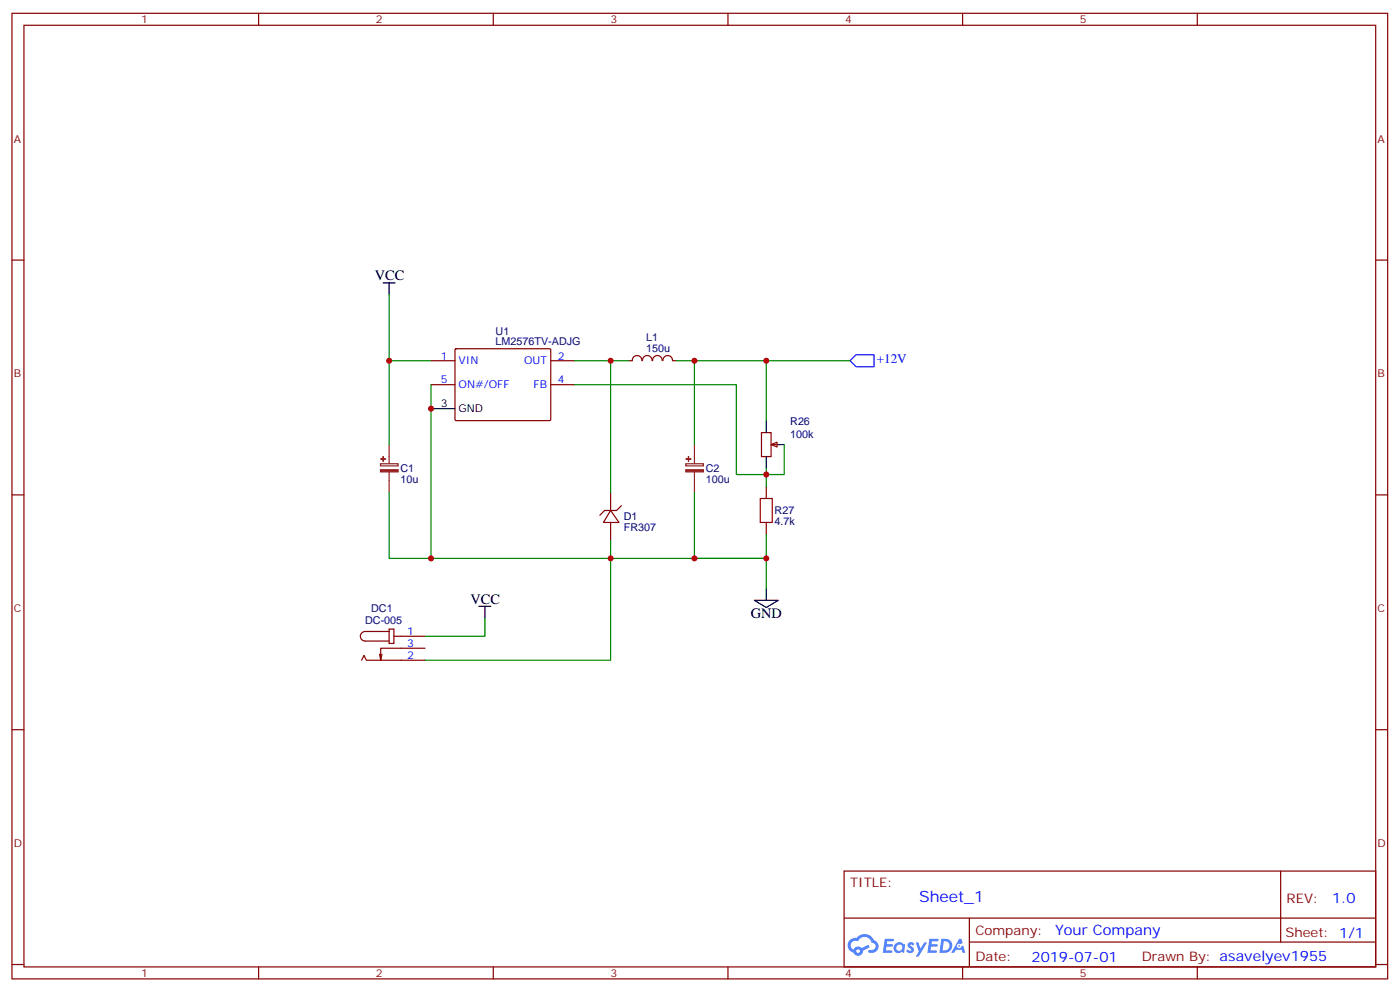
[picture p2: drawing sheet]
<svg xmlns="http://www.w3.org/2000/svg" width="413mm" height="292mm" viewBox="0 0 413 292" stroke-linecap="round" stroke-linejoin="round" font-family="sans-serif">
<g fill="none" stroke="#870000" stroke-width=".35">
<path d="M3.5 3.9h405.4v284.4h-405.4zM7.1 7.4h398.2v277.3h-398.2zM76.2 3.9v3.5M145.3 3.9v3.5M214.5 3.9v3.5M283.6 3.9v3.5M352.8 3.9v3.5M3.5 76.6h3.6M405.3 76.6h3.6M3.5 145.7h3.6M405.3 145.7h3.6M3.5 214.9h3.6"/>
<path d="M405.3 214.9h3.6M248.7 256.5h156.6v28.2h-156.6zM377.3 256.5v20.9M248.7 270.4h156.5M285.6 277.4h119.6M285.6 270.4v14.1M3.5 284h3.6M76.2 284.7v3.6M145.3 284.7v3.6M214.5 284.7v3.6M283.6 284.7v3.6M352.8 284.7v3.6"/>
<path d="M405.3 284h3.6"/>
</g>
<g fill="#5487ff">
<path d="M267.7 277.7a1.22 1.22 0 0 1 1.7 .2l-.4 .6a.47 .47 0 0 0-.3-.4 .47 .47 0 0 0-.5 .2l.1 .2a1.14 1.14 0 0 1 .8 1.8 1.14 1.14 0 0 1-1.9 0l-.2-.2 .5-.6 .7 .5a.29 .29 0 0 0 .3-.3 .29 .29 0 0 0-.2-.3 1.04 1.04 0 0 1-.6-1.7z"/>
<path d="M260.7 276.4h2.4l.3 .2-.2 .5-1.8 .1-.1 .8h1.5l.3 .4-.3 .4h-1.6l-.2 1.1h1.7l.2 .3-.2 .3-2.6 .1z"/>
<path d="M273.8 276.4h2.4l.3 .2-.1 .5-1.8 .1-.2 .8h1.6l.3 .4-.4 .4h-1.6l-.1 1.1h1.7l.2 .3-.2 .3-2.6 .1z"/>
<path d="M282.6 276.4h.7l.3 1.3-.6 .3a.69 .69 0 0 0-1 .3 .69 .69 0 0 0 .4 .9 .69 .69 0 0 0 .9-.6l.5-.2 .6 2.2h-.8l-.2-.9h-1.8l-.5 .9h-.8z"/>
<path d="M269.8 277.5h.8l.6 1.8 1.1-1.8h.9l-2.6 4.2h-.8l.9-1.5z"/>
<path d="M277.4 276.4l-.6 4.2h1.3a2.11 2.11 0 0 0 2.5-2.1 2.11 2.11 0 0 0-2.5-2.1zM278.1 277.2a1.39 1.39 0 0 1 1.7 1.4 1.39 1.39 0 0 1-1.8 1.3h-.3z"/>
<path d="M263.7 278.1a1.54 1.54 0 0 0-.1 2.1 1.54 1.54 0 0 0 2.2 .1l.6 .3 .3-2.3-.2-.3h-.4a1.49 1.49 0 0 0-2.4 .1zM264 279.1a.94 .94 0 0 1 1.8 0 .94 .94 0 0 1-1.8 0z"/>
<path d="M250.4 276.8a2.18 2.18 0 0 0 1.1 3.7 1.44 1.44 0 0 0 1.6 .9 1.44 1.44 0 0 0 1.2-1.4l2-1-.5-.8-1.9 1a1.47 1.47 0 0 0-2.4 .4 1.39 1.39 0 0 1-.7-1.9 1.39 1.39 0 0 1 2-.5 2.12 2.12 0 0 1 2.2-1.3 2.12 2.12 0 0 1 1.9 1.7 1.14 1.14 0 0 1 1.1 1.4 1.14 1.14 0 0 1-1.7 .7 .43 .43 0 0 0-.5 .4 .43 .43 0 0 0 .4 .5 1.98 1.98 0 0 0 2.5-1.2 1.98 1.98 0 0 0-1.2-2.6 3.1 3.1 0 0 0-5.3-.6l-.9 .1zM252.3 280.1a.55 .55 0 0 1 1.1 0 .55 .55 0 0 1-1.1 0z"/>
<circle cx="282.6" cy="278.5" r=".26"/>
</g>
<g fill="none" stroke="#870000" stroke-width=".35">
<path d="M127 113.3h7.1M127 106.2h7.1M134.1 102.9l.3-.2h27.7l.2 .3-.1 20.7-.3 .2-27.7-.1-.1-.3zM162.3 113.3h7M162.3 106.2h7M189.1 106.2a1.41 1.41 0 0 0-1.4-1.5 1.41 1.41 0 0 0-1.4 1.5h-1.1M189.3 106.2a1.41 1.41 0 0 1 1.4-1.5 1.41 1.41 0 0 1 1.4 1.5M192.3 106.2a1.41 1.41 0 0 1 1.4-1.5 1.41 1.41 0 0 1 1.4 1.5M195.3 106.2a1.41 1.41 0 0 1 1.4-1.5 1.41 1.41 0 0 1 1.4 1.5M198.3 106.2h1M227.2 130.9l1.8-.7v1.4zM227.5 130.9h2.2"/>
<path d="M179.9 150.3l2.5 3.5h-4.6zM179.9 145v5.3M179.9 153.8v5.3M183.1 148.9l-1.4 1.4h-3.5l-1.5 1.4M225.8 143.3v3.5M225.8 153.8v3.6M106.5 194.4l.7-1.4 .7 1.4h17.3M112.5 192.7l-.3 1.7M114.7 185.2h1.4v4.3h-1.4zM114.7 185.9h-7.1a1.41 1.41 0 0 0-1.4 1.5 1.41 1.41 0 0 0 1.4 1.4h7.1M116.1 187.4h9.1M125.2 190.9h-13v3.5l-.4-1.7"/>
</g>
<path d="M112.9 83.3h3.5M114.7 83.3v3.5M127 120.3h7.1M225.8 123.9v3.5M225.8 134.4v3.6M229.3 130.9h1.8M141.1 178.5h3.5M142.9 178.5v3.6M222.2 176.8h7.1l-3.5 2.1zM225.8 173.2v3.6" fill="none" stroke="#000" stroke-width=".35"/>
<g fill="#8c2424" stroke="#8c2424" stroke-width=".35">
<path d="M112.1 138.3h5.2v.7h-5.2z"/>
<path d="M112.2 135.1l1.4 .1z"/>
<path d="M112.9 134.4v1.5z"/>
<path d="M202.1 138.3h5.2v.7h-5.2z"/>
<path d="M202.1 135.1l1.5 .1z"/>
<path d="M202.8 134.4l.1 1.5z"/>
</g>
<path d="M112.1 136.6h5.2v.6h-5.2zM114.7 130.9v5.7M114.7 139v6M202.1 136.6h5.2v.6h-5.2zM204.6 130.9v5.7M204.6 139v6" fill="none" stroke="#8c2424" stroke-width=".35"/>
<path d="M224.4 127.4h2.8v7h-2.8zM224 146.8h3.5v7h-3.5z" fill="none" stroke="#a10000" stroke-width=".35"/>
<path d="M252.2 104.5h5.3v3.5h-5.3l-1.7-1.8z" fill="none" stroke="#00f" stroke-width=".35"/>
<g fill="none" stroke="#008700" stroke-width=".35">
<path d="M114.7 86.8v19.4M127 113.3v51.1h-12.3v-19.4M127 106.2h-12.3v24.7M169.3 106.2h15.9M169.3 113.3h47.7v26.4h14.1v-8.8M179.9 106.2v38.8M199.3 106.2h5.3v24.7M204.6 106.2h21.2v17.7M225.8 106.2h24.7M225.8 138v5.3M179.9 159.1v5.3h45.9v8.8M204.6 145v19.4h21.2v-7"/>
<path d="M127 164.4h52.9v30h-54.7M142.9 182.1v5.3h-17.7"/>
</g>
<g fill="#c00">
<circle cx="114.7" cy="106.2" r=".88"/>
<circle cx="225.8" cy="106.2" r=".88"/>
<circle cx="179.9" cy="106.2" r=".88"/>
<circle cx="127" cy="164.4" r=".88"/>
<circle cx="204.6" cy="164.4" r=".88"/>
<circle cx="225.8" cy="164.4" r=".88"/>
<circle cx="127" cy="120.3" r=".88"/>
<circle cx="204.6" cy="106.2" r=".88"/>
<circle cx="179.9" cy="164.4" r=".88"/>
<circle cx="225.8" cy="139.7" r=".88"/>
</g>
<text font-size="4.6" fill="#00f" x="270.8" y="265.5">Sheet_1</text>
<g font-size="4.2">
<text x="110.4" y="82.6">VCC</text>
<text x="138.6" y="177.8">VCC</text>
<text x="221.2" y="182.1">GND</text>
</g>
<g font-size="4.2" fill="#00f">
<text x="392.5" y="265.8">1.0</text>
<text x="310.9" y="275.3">Your Company</text>
<text x="304" y="283.1">2019-07-01</text>
</g>
<text font-size="3.9" fill="#00f" x="258.3" y="107">+12V</text>
<g font-size="3.9" fill="#800">
<text x="250.5" y="261.1">TITLE:</text>
<text x="379.1" y="265.8">REV:</text>
<text x="287.4" y="275.3">Company:</text>
<text x="378.7" y="275.9">Sheet: 1/1</text>
<text x="287.4" y="283">Date:</text>
<text x="336.4" y="283.1">Drawn By: asavelyev1955</text>
</g>
<g font-size="3.2" fill="#800">
<text x="41.6" y="6.9">1</text>
<text x="110.8" y="6.9">2</text>
<text x="179.9" y="6.9">3</text>
<text x="249.1" y="6.9">4</text>
<text x="318.2" y="6.9">5</text>
<text x="4.1" y="42">A</text>
<text x="405.9" y="42">A</text>
<text x="4.1" y="111.2">B</text>
<text x="405.9" y="111.2">B</text>
<text x="4.1" y="180.3">C</text>
<text x="405.9" y="180.3">C</text>
<text x="4.1" y="249.4">D</text>
<text x="405.9" y="249.4">D</text>
<text x="41.6" y="287.7">1</text>
<text x="110.8" y="287.7">2</text>
<text x="179.9" y="287.7">3</text>
<text x="249.1" y="287.7">4</text>
<text x="318.2" y="287.7">5</text>
</g>
<g font-size="3.2" fill="#000080">
<text x="146" y="101.6">LM2576TV-ADJG</text>
<text x="146" y="98.7">U1</text>
<text x="190.4" y="100.4">L1</text>
<text x="190.4" y="103.6">150u</text>
<text x="232.8" y="125.2">R26</text>
<text x="232.8" y="129.1">100k</text>
<text x="118" y="142.4">10u</text>
<text x="118" y="139.1">C1</text>
<text x="208" y="142.4">100u</text>
<text x="208" y="139.1">C2</text>
<text x="183.8" y="153.2">D1</text>
<text x="228.2" y="154.7">4.7k</text>
<text x="228.3" y="151.5">R27</text>
<text x="183.8" y="156.5">FR307</text>
<text x="107.6" y="183.7">DC-005</text>
<text x="109.4" y="180.2">DC1</text>
</g>
<g font-size="3.2" fill="#00f">
<text x="129.9" y="105.9">1</text>
<text x="135.1" y="107.3">VIN</text>
<text x="154.4" y="107.3">OUT</text>
<text x="164.4" y="105.9">2</text>
<text x="129.9" y="112.9">5</text>
<text x="164.4" y="112.9">4</text>
<text x="135.1" y="114.3">ON#/OFF</text>
<text x="157.2" y="114.3">FB</text>
<text x="119.9" y="187">1</text>
<text x="119.9" y="190.5">3</text>
<text x="119.9" y="194.1">2</text>
</g>
<g font-size="3.2">
<text x="129.9" y="120">3</text>
<text x="135.1" y="121.4">GND</text>
</g>
</svg>
